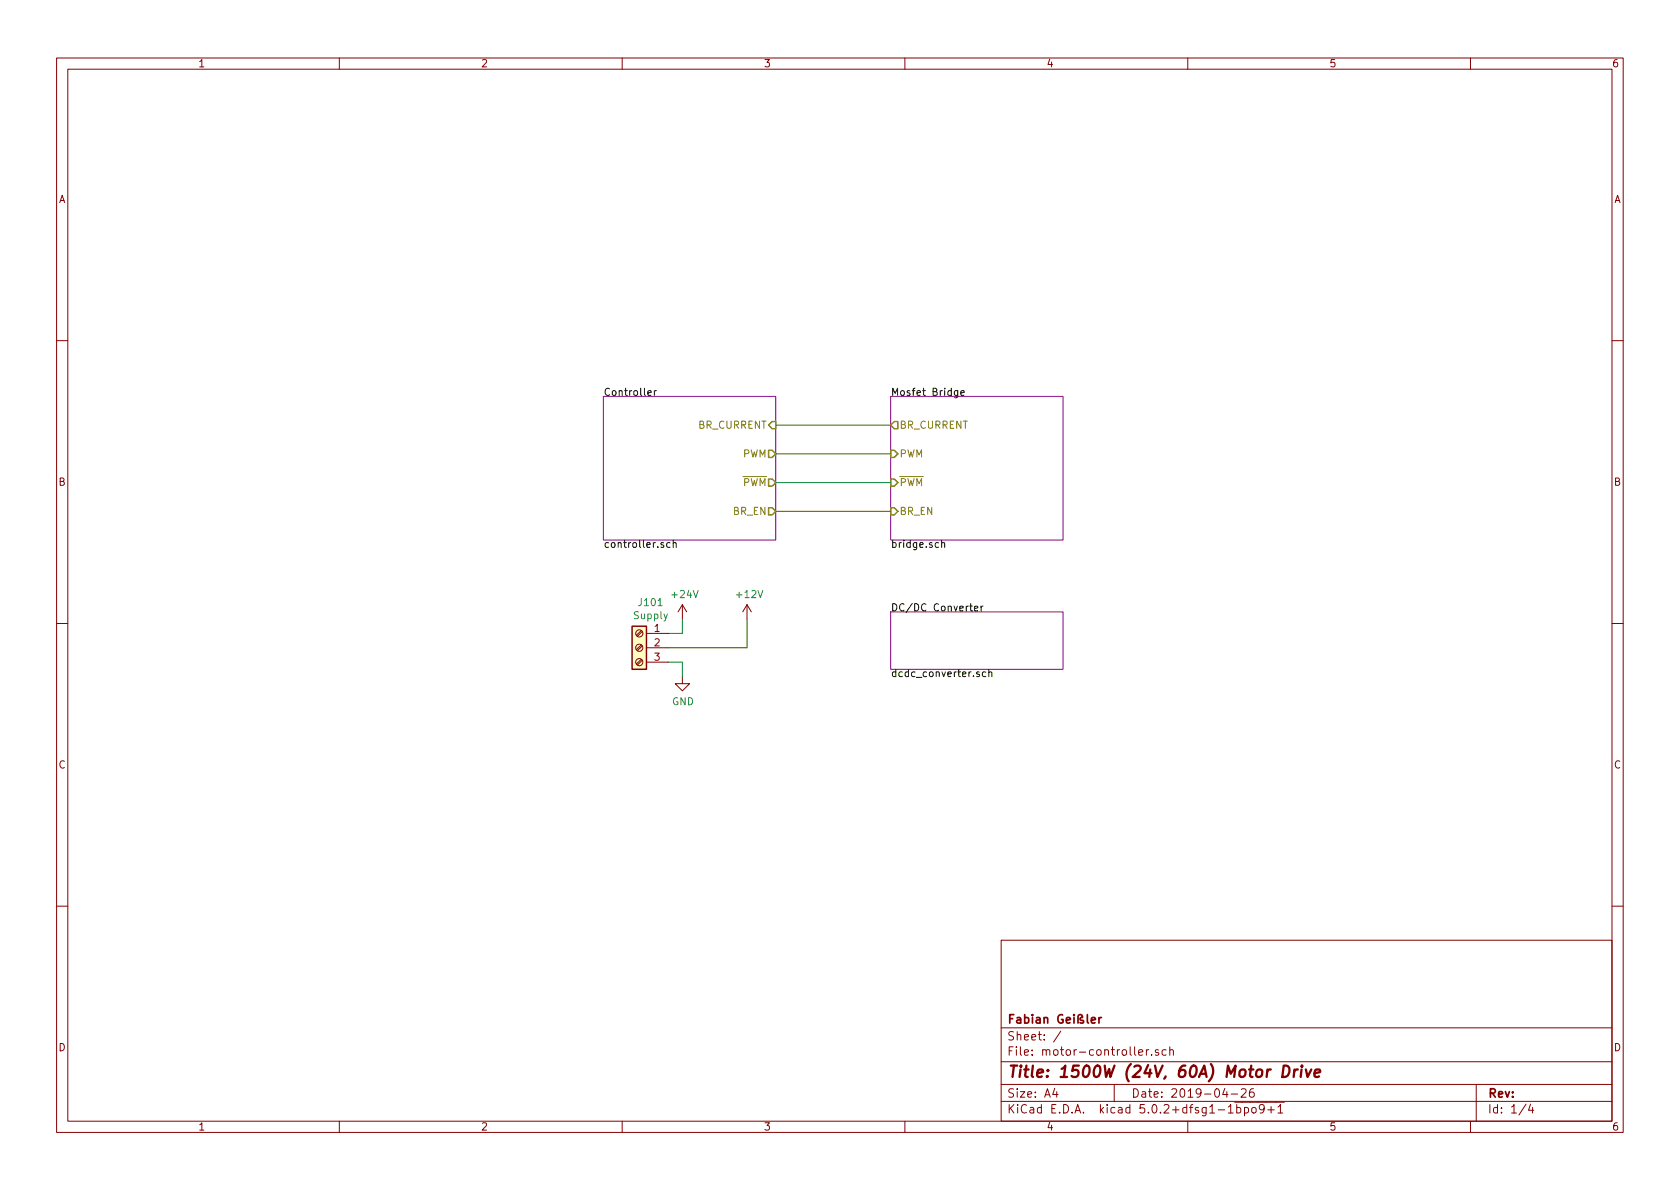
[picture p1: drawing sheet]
EESchema Schematic File Version 4
LIBS:motor-controller-cache
EELAYER 26 0
EELAYER END
$Descr A4 11693 8268
encoding utf-8
Sheet 1 4
Title "1500W (24V, 60A) Motor Drive"
Date "2019-04-26"
Rev ""
Comp "Fabian Geißler"
Comment1 ""
Comment2 ""
Comment3 ""
Comment4 ""
$EndDescr
Wire Wire Line
	4650 4600 4750 4600
$Comp
L power:GND #PWR0102
U 1 1
P 4750 4700
F 0 "#PWR0102" H 4750 4450 50  0001 C CNN
F 1 "GND" H 4755 4527 50  0000 C CNN
F 2 "" H 4750 4700 50  0001 C CNN
F 3 "" H 4750 4700 50  0001 C CNN
	1    4750 4700
	1    0    0    -1  
$EndComp
Wire Wire Line
	4750 4700 4750 4600
$Comp
L power:+24V #PWR0101
U 1 1
P 4750 4300
F 0 "#PWR0101" H 4750 4150 50  0001 C CNN
F 1 "+24V" H 4765 4473 50  0000 C CNN
F 2 "" H 4750 4300 50  0001 C CNN
F 3 "" H 4750 4300 50  0001 C CNN
	1    4750 4300
	1    0    0    -1  
$EndComp
Wire Wire Line
	4650 4400 4750 4400
Wire Wire Line
	4750 4400 4750 4300
$Sheet
S 4200 2750 1200 1000
U 5CEDC1EA
F0 "Controller" 50
F1 "controller.sch" 50
F2 "PWM" O R 5400 3150 50 
F3 "~PWM" O R 5400 3350 50 
F4 "BR_EN" O R 5400 3550 50 
F5 "BR_CURRENT" I R 5400 2950 50 
$EndSheet
$Sheet
S 6200 4250 1200 400 
U 5CEFA277
F0 "DC/DC Converter" 50
F1 "dcdc_converter.sch" 50
$EndSheet
$Sheet
S 6200 2750 1200 1000
U 5CF15E95
F0 "Mosfet Bridge" 50
F1 "bridge.sch" 50
F2 "BR_CURRENT" O L 6200 2950 50 
F3 "PWM" I L 6200 3150 50 
F4 "~PWM" I L 6200 3350 50 
F5 "BR_EN" I L 6200 3550 50 
$EndSheet
Wire Wire Line
	5400 2950 6200 2950
Wire Wire Line
	5400 3150 6200 3150
Wire Wire Line
	6200 3350 5400 3350
$Comp
L Connector:Screw_Terminal_01x03 J101
U 1 1
P 4450 4500
F 0 "J101" H 4370 4817 50  0000 C CNN
F 1 "Supply" H 4370 4726 50  0000 C CNN
F 2 "" H 4450 4500 50  0001 C CNN
F 3 "~" H 4450 4500 50  0001 C CNN
	1    4450 4500
	-1   0    0    -1  
$EndComp
$Comp
L power:+12V #PWR0103
U 1 1
P 5200 4300
F 0 "#PWR0103" H 5200 4150 50  0001 C CNN
F 1 "+12V" H 5215 4473 50  0000 C CNN
F 2 "" H 5200 4300 50  0001 C CNN
F 3 "" H 5200 4300 50  0001 C CNN
	1    5200 4300
	1    0    0    -1  
$EndComp
Wire Wire Line
	5200 4300 5200 4500
Wire Wire Line
	5200 4500 4650 4500
Wire Wire Line
	5400 3550 6200 3550
$EndSCHEMATC
